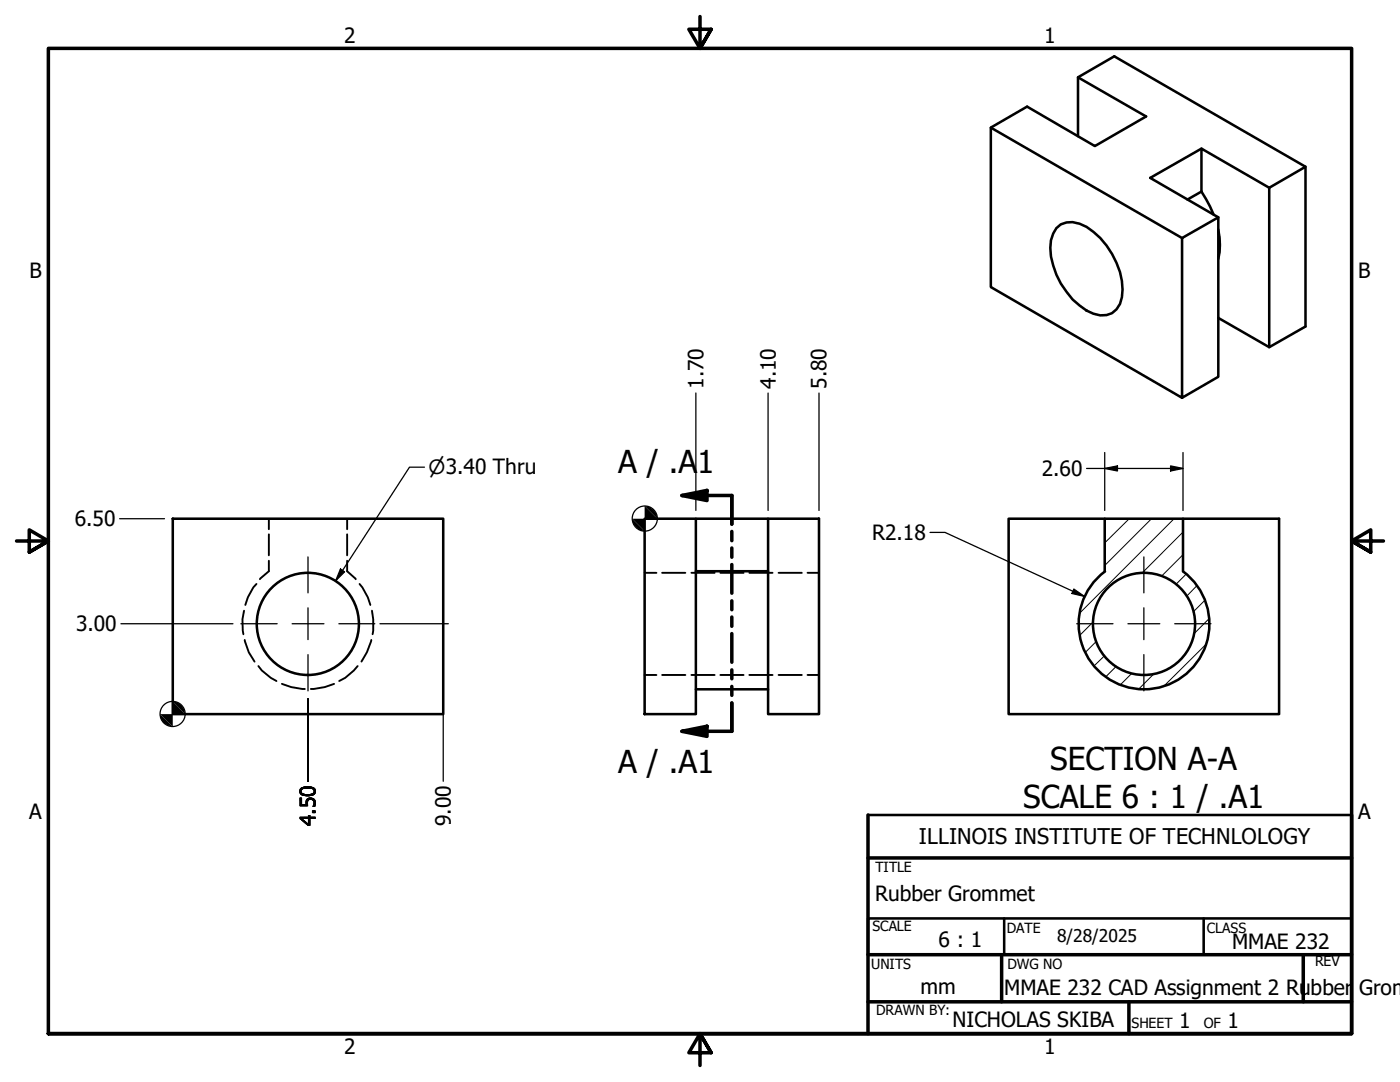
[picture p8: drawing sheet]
<svg xmlns="http://www.w3.org/2000/svg" width="279mm" height="216mm" viewBox="0 0 279 216" stroke-linecap="round" stroke-linejoin="round" font-family="sans-serif">
<!-- layer: Hatch (ANSI) -->
<g fill="none" stroke="#000" stroke-width=".2">
<path d="M220.9 103.5l-.4 .3M225.4 103.5l-4.9 4.8M229.8 103.5l-9.3 9.3M234.3 103.5l-18.8 18.9M236.1 110.7l-4.3 4.2M236.1 106.2l-8.1 8.1M236.7 114.6l-2 2M238.9 116.8l-2 2.1M240.5 119.8l-2.4 2.3M218.1 124.1l-2.6 2.7M218.8 128l-2.2 2.2M220.4 130.9l-2.1 2"/>
<path d="M222.8 133l-2.1 2.1M225.9 134.4l-2.3 2.3M230.3 134.4l-3 3.1M240.7 128.5l-8.4 8.3M241.3 123.4l-3 3.1"/>
</g>
<!-- layer: Hidden (ANSI) -->
<g fill="none" stroke="#000" stroke-width=".38">
<path d="M51.2 116.5l-.7 .7-1 2-.5 1.5M53.7 111.9v2.1l-1.8 1.6M53.7 103.5v2.1M53.7 106.6v4.2M69.3 111.9v2.1l1.7 1.6M69.3 103.5v2.1M69.3 106.6v4.2M71.8 116.5l.5 .7 1.1 2 .5 1.5M128.7 114.3h2.3M132.1 114.3h4.7M138 114.3h4.6M143.8 114.3h4.6"/>
<path d="M149.5 114.3h4.7M155.4 114.3h4.6M161.2 114.3h2.2M48.7 121.9l-.3 1.7 .2 3M48.8 127.7l.9 2.5 1.1 1.8M51.6 132.9l.7 .9 1.7 1.5 1.2 .6M56.3 136.5l1.8 .6 2.7 .4M66.7 136.5l-1.9 .6-2.8 .4M71.4 132.9l-.8 .9-1.7 1.5-1.2 .6M74.1 127.7l-.9 2.5-1.1 1.8M74.2 121.9l.3 1.7-.1 3M128.7 134.7h2.3"/>
<path d="M132.1 134.7h4.7M138 134.7h4.6M143.8 134.7h4.6M149.5 134.7h4.7M155.4 134.7h4.6M161.2 134.7h2.2"/>
</g>
<!-- layer: Visible (ANSI) -->
<g fill="none" stroke="#000" stroke-width=".51">
<path d="M215.1 15.4l13.6 7.8-10.2 5.9-13.5-7.8-7.3 4.2v31.8l38.2 22.1v-31.9l7.2-4.1v31.8l-7.2 4.2M197.7 25.5l38.2 22M215.1 27.2v-11.8l7.3-4.2 38.1 22.1M239.8 38.2l1.7 3 .7 1.6M239.8 29.7l-10.2 5.8 13.5 7.9M239.8 38.2l-2.8 1.6M253.3 37.5l7.2-4.2v31.9l-7.2 4.1-10.2-5.9M253.3 37.5l-13.5-7.8v8.5M253.3 37.5v31.8M210.8 45.5a4.1 4.1 0 0 1 4.7-.9 14.8 14.8 0 0 1 8 9.7 10.1 10.1 0 0 1 0 6.3 3.8 3.8 0 0 1-5.3 2 13.7 13.7 0 0 1-6.5-6 14.5 14.5 0 0 1-2-8.7l.5-1.3zM243.1 45.8a13.3 13.3 0 0 1 0 5.8M34.5 103.5h54v39h-54z"/>
<path d="M128.7 103.5h10.2v39h-10.2zM138.9 103.5h14.4M138.9 114h14.4M153.3 103.5h10.1v39h-10.1zM220.5 114v-10.5h15.6v10.5a13.1 13.1 0 0 1 1.9 19.2 13.1 13.1 0 0 1-19.3 .1 13.1 13.1 0 0 1 1.8-19.3M220.5 103.5h-19.2v39h54v-39h-19.2M138.9 137.5h14.4"/>
<circle cx="61.4" cy="124.5" r="10.2"/>
<circle cx="228.3" cy="124.5" r="10.2"/>
</g>
<!-- layer: Section Line (ANSI) -->
<path d="M136.1 98.9l5-1v2zM136.1 98.9h9.9v5.7M146 106v1.9M146 109.3v1.9M146 112.6v5.8M146 119.9v1.8M146 123.1v1.9M146 126.4v5.7M146 133.7v1.7M146 137v1.7M136.1 145.9l5-1v2zM146 140.3v5.6h-9.9" fill="none" stroke="#000" stroke-width=".7"/>
<path d="M136.1 98.9l5-1v2zM136.1 145.9l5-1v2z" fill="#000"/>
<!-- layer: Border (ANSI) -->
<path d="M139.7 3.3v6.4l-2.2-3.9h4.4l-2.2 3.9 2.2-3.9M3.3 107.9h6.4l-3.9-2.2v4.5l3.9-2.3-3.9 2.3M276.1 107.9h-6.4l3.9-2.2v4.5l-3.9-2.3 3.9 2.3M173.2 171.2h96.5M173.2 162.6v43.6M269.7 162.6v43.6h-260h260v-196.5h-260v196.5M173.2 190.5h96.5M173.2 199.9h96.5M199.9 190.5v9.4M225.3 199.9v6.3M260.1 190.5v9.4M141.9 210.1l-2.2-3.9 2.2 3.9h-4.4l2.2-3.9v6.4" fill="none" stroke="#000" stroke-width=".7"/>
<!-- layer: Title (ANSI) -->
<path d="M173.2 162.6h96.5M173.2 183.3h96.5v7.2h-96.5zM200.4 183.3v7.2M240.2 183.3v7.2M173.2 206.2h96.5" fill="none" stroke="#000" stroke-width=".51"/>
<!-- layer: Center Mark (ANSI) -->
<path d="M61.5 111.1v7.2M228.3 111.1v7.2M48.1 124.5h7.2M58.3 124.5h6.3M61.5 121.3v6.3M61.5 130.6v7.3M67.6 124.5h7.2M214.9 124.5h7.2M225.1 124.5h6.4M228.3 121.3v6.3M228.3 130.6v7.3M234.4 124.5h7.3" fill="none" stroke="#000" stroke-width=".25"/>
<!-- layer: Dimension (ANSI) -->
<g fill="none" stroke="#000" stroke-width=".25">
<path d="M138.9 78.4v23.5M153.3 78.4v23.5M163.4 78.4v23.5M84.7 93.2h-3l-14.7 22.7M216.9 93.5h19.2M220.5 93.5l2.5-.5v1zM220.5 90.3v11.6M233.6 93l2.5 .5-2.5 .5zM236.1 90.3v11.6M23.9 103.5h8.9M67.9 113.5l.9 .6-1.8 1.8zM185.6 106.2h3l27.8 12.8"/>
<path d="M214.3 117.5l2.1 1.5-2.5-.6zM24.1 124.5h22.4M61.5 139.4v16.5M75.8 124.5h13.7M88.5 126v29.9"/>
<circle cx="128.7" cy="103.5" r="2.51"/>
<circle cx="34.4" cy="142.5" r="2.51"/>
</g>
<g fill="#000">
<path d="M220.5 93.5l2.5-.5v1zM233.6 93l2.5 .5-2.5 .5zM67.9 113.5l.9 .6-1.8 1.8zM214.3 117.5l2.1 1.5-2.5-.6z"/>
<path d="M126.2 103.5l2.5 2.5a2.61 2.61 0 0 1-2.5-2.5z" fill-rule="evenodd"/>
<path d="M128.7 101l2.5 2.5h-5l2.5 2.5z" fill-rule="evenodd"/>
<path d="M128.7 101a2.6 2.6 0 0 1 2.5 2.5z" fill-rule="evenodd"/>
<path d="M31.9 142.5l2.6 2.5a2.49 2.49 0 0 1-2.6-2.5z" fill-rule="evenodd"/>
<path d="M31.9 142.5l2.6 2.5v-5l2.5 2.5z" fill-rule="evenodd"/>
<path d="M34.5 140a2.61 2.61 0 0 1 2.5 2.5z" fill-rule="evenodd"/>
</g>
<g font-size="6.3">
<text x="123.4" y="94.4">A / .A</text>
<text x="139.1" y="94.4">1</text>
<text x="123.4" y="154.2">A / .A1</text>
<text x="209.6" y="153.7">SECTION A-A</text>
<text x="204.2" y="161.2">SCALE 6 : 1 / .A1</text>
</g>
<text font-size="4.3" x="183.4" y="168.5">ILLINOIS INSTITUTE OF TECHNLOLOGY</text>
<g font-size="4.2">
<text x="68.7" y="8.6">2</text>
<text x="208.4" y="8.6">1</text>
<text x="5.9" y="55.5">B</text>
<text x="271.1" y="55.5">B</text>
<text x="140.4" y="77.6" transform="rotate(-90 140.4 77.6)">1.70</text>
<text x="154.8" y="77.6" transform="rotate(-90 154.8 77.6)">4.10</text>
<text x="165" y="77.6" transform="rotate(-90 165 77.6)">5.80</text>
<text x="207.9" y="95">2.60</text>
<text x="14.9" y="105">6.50</text>
<text x="174.1" y="107.8">R2.18</text>
<text x="15.2" y="126">3.00</text>
<text x="5.8" y="163.4">A</text>
<text x="63" y="164.8" transform="rotate(-90 63 164.8)">4.50</text>
<text x="90" y="164.8" transform="rotate(-90 90 164.8)">9.00</text>
<text x="271" y="163.4">A</text>
<text x="174.6" y="179.8">Rubber Grommet</text>
<text x="187.3" y="188.9">6 : 1</text>
<text x="245.9" y="189.4">MMAE 232</text>
<text x="183.7" y="198.3">mm</text>
<text x="200.4" y="198.5">MMAE 232 CAD Assignment 2 Rubber</text>
<text x="271.3" y="198.5">Grom</text>
<text x="190.1" y="204.9">NICHOLAS SKIBA</text>
<text x="235.3" y="205.1">1</text>
<text x="245" y="205.1">1</text>
<text x="68.7" y="210.3">2</text>
<text x="208.4" y="210.3">1</text>
</g>
<text font-size="3.9" x="85.5" y="94.7">⌀3.40 Thru</text>
<text font-size="3.5" x="210.9" y="188">8/28/2025</text>
<g font-size="2.8">
<text x="174.8" y="173.9">TITLE</text>
<text x="174.1" y="185.9">SCALE</text>
<text x="200.9" y="186.1">DATE</text>
<text x="240.9" y="186.1">CLASS</text>
<text x="173.9" y="193.3">UNITS</text>
<text x="201" y="193.3">DWG NO</text>
<text x="262.4" y="192.7">REV</text>
<text x="174.9" y="202.5">DRAWN BY:</text>
<text x="225.8" y="205.1">SHEET</text>
<text x="240.2" y="205.1">OF</text>
</g>
</svg>
